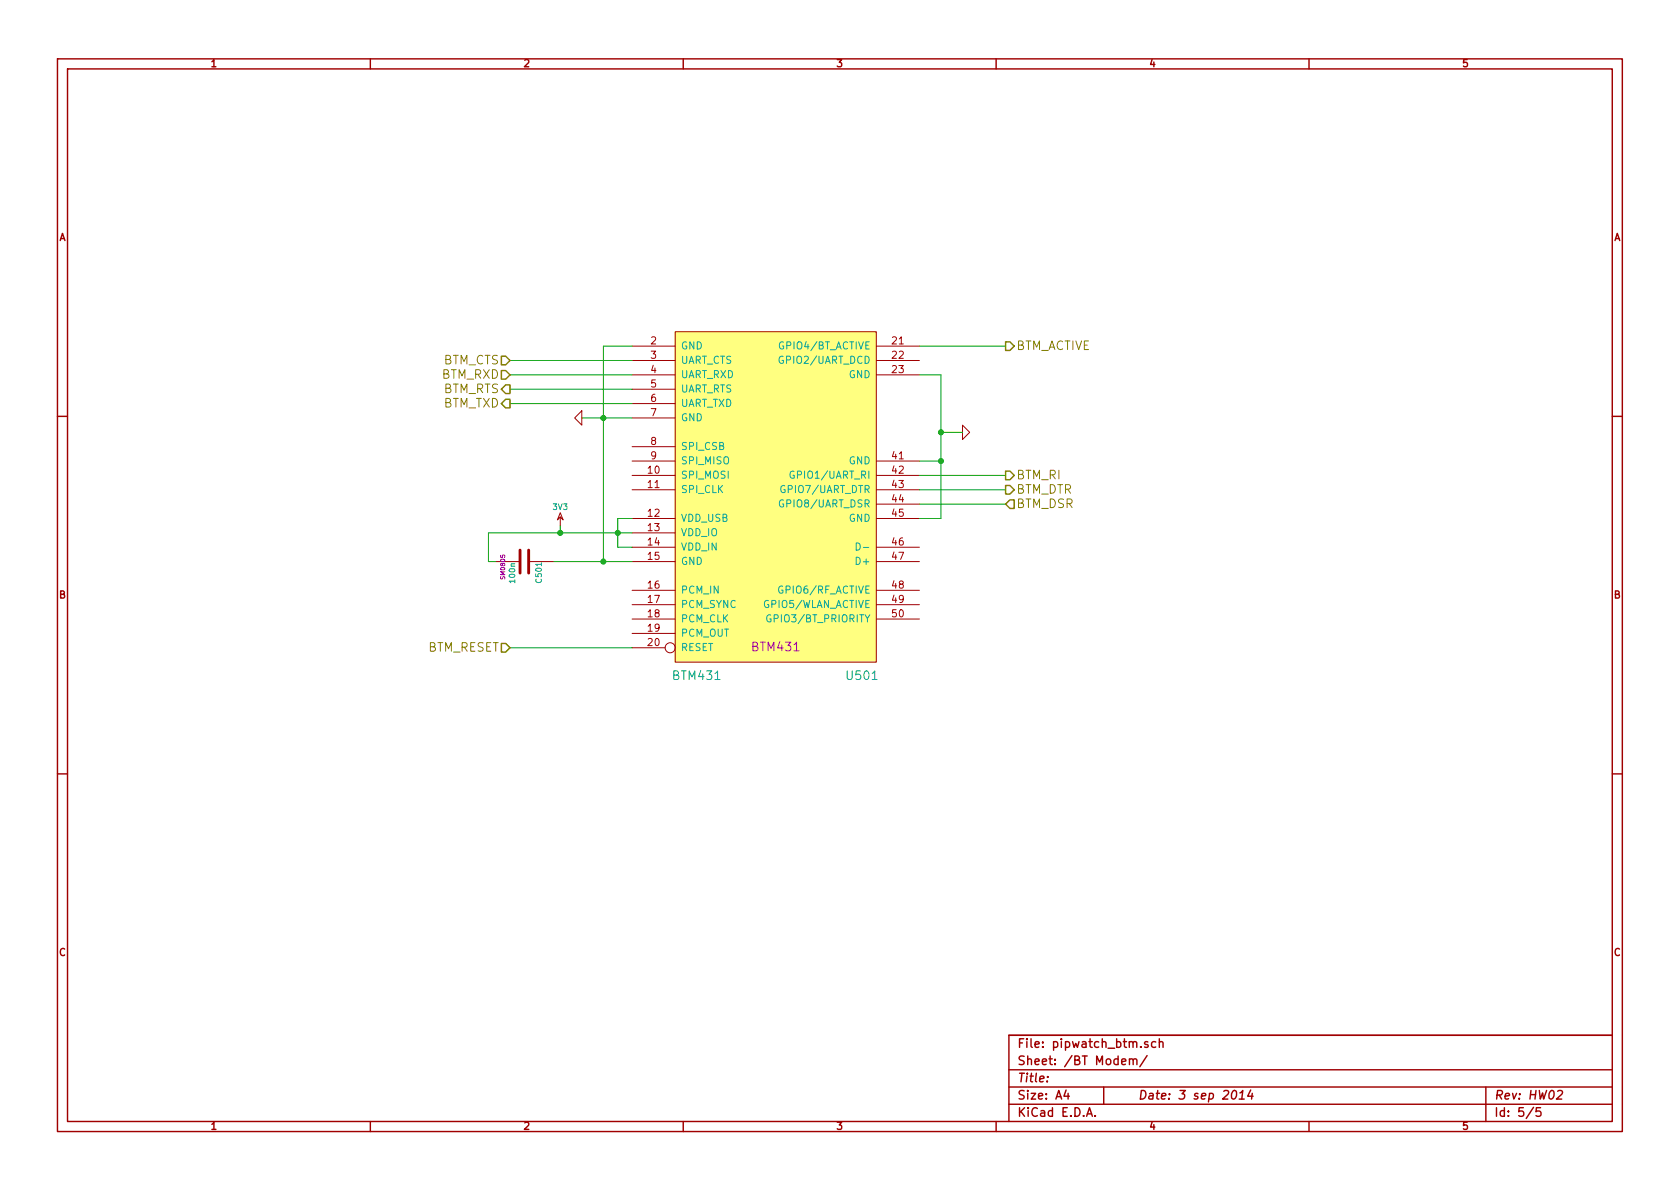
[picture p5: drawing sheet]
EESchema Schematic File Version 2
LIBS:power
LIBS:device
LIBS:transistors
LIBS:conn
LIBS:linear
LIBS:regul
LIBS:74xx
LIBS:cmos4000
LIBS:adc-dac
LIBS:memory
LIBS:xilinx
LIBS:special
LIBS:microcontrollers
LIBS:dsp
LIBS:microchip
LIBS:analog_switches
LIBS:motorola
LIBS:texas
LIBS:intel
LIBS:audio
LIBS:interface
LIBS:digital-audio
LIBS:philips
LIBS:display
LIBS:cypress
LIBS:siliconi
LIBS:opto
LIBS:atmel
LIBS:contrib
LIBS:valves
LIBS:74xgxx
LIBS:ac-dc
LIBS:brooktre
LIBS:cmos_ieee
LIBS:dc-dc
LIBS:elec-unifil
LIBS:Epcos-MKT
LIBS:ftdi
LIBS:gennum
LIBS:graphic
LIBS:hc11
LIBS:logo
LIBS:microchip1
LIBS:microchip_pic10mcu
LIBS:microchip_pic12mcu
LIBS:microchip_pic16mcu
LIBS:msp430
LIBS:nxp_armmcu
LIBS:powerint
LIBS:pspice
LIBS:references
LIBS:relays
LIBS:rfcom
LIBS:sensors
LIBS:stm8
LIBS:stm32
LIBS:supertex
LIBS:transf
LIBS:ttl_ieee
LIBS:video
LIBS:w_analog
LIBS:w_connectors
LIBS:w_device
LIBS:w_logic
LIBS:w_memory
LIBS:w_microcontrollers
LIBS:w_opto
LIBS:w_power
LIBS:w_relay
LIBS:w_rtx
LIBS:w_transistor
LIBS:w_vacuum
LIBS:stm32-extra
LIBS:open-project
LIBS:misc_pip
LIBS:misc_epd
LIBS:pipwatch_zero-cache
EELAYER 27 0
EELAYER END
$Descr A4 11693 8268
encoding utf-8
Sheet 5 5
Title ""
Date "3 sep 2014"
Rev "HW02"
Comp ""
Comment1 ""
Comment2 ""
Comment3 ""
Comment4 ""
$EndDescr
$Comp
L BTM431 U501
U 1 1
P 5400 4500
F 0 "U501" H 6000 4300 60  0000 C CNN
F 1 "BTM431" H 4850 4300 60  0000 C CNN
F 2 "BTM431" H 5400 4500 60  0000 C CNN
F 3 "" H 5400 4500 60  0000 C CNN
	1    5400 4500
	1    0    0    -1  
$EndComp
Wire Wire Line
	4400 2400 4200 2400
Wire Wire Line
	4200 2400 4200 3900
Wire Wire Line
	3850 3900 4400 3900
Wire Wire Line
	4050 2900 4400 2900
Connection ~ 4200 2900
Wire Wire Line
	6400 2600 6550 2600
Wire Wire Line
	6550 2600 6550 3600
Wire Wire Line
	6550 3200 6400 3200
Wire Wire Line
	6550 3600 6400 3600
Connection ~ 6550 3200
$Comp
L GND #PWR044
U 1 1
P 4050 2900
F 0 "#PWR044" H 4050 2900 30  0001 C CNN
F 1 "GND" H 4050 2830 30  0001 C CNN
F 2 "" H 4050 2900 60  0000 C CNN
F 3 "" H 4050 2900 60  0000 C CNN
	1    4050 2900
	0    1    1    0   
$EndComp
$Comp
L GND #PWR045
U 1 1
P 6700 3000
F 0 "#PWR045" H 6700 3000 30  0001 C CNN
F 1 "GND" H 6700 2930 30  0001 C CNN
F 2 "" H 6700 3000 60  0000 C CNN
F 3 "" H 6700 3000 60  0000 C CNN
	1    6700 3000
	0    -1   -1   0   
$EndComp
Wire Wire Line
	4300 3800 4400 3800
Wire Wire Line
	4300 3600 4300 3800
Wire Wire Line
	3400 3700 4400 3700
Wire Wire Line
	4400 3600 4300 3600
Connection ~ 4300 3700
$Comp
L 3V3 #PWR046
U 1 1
P 3900 3650
F 0 "#PWR046" H 3900 3750 40  0001 C CNN
F 1 "3V3" H 3900 3775 40  0000 C CNN
F 2 "" H 3900 3650 60  0000 C CNN
F 3 "" H 3900 3650 60  0000 C CNN
	1    3900 3650
	1    0    0    -1  
$EndComp
Wire Wire Line
	3900 3700 3900 3650
Wire Wire Line
	4400 2500 3550 2500
Wire Wire Line
	4400 2600 3550 2600
Wire Wire Line
	4400 2700 3550 2700
Wire Wire Line
	4400 2800 3550 2800
Wire Wire Line
	6400 2400 7000 2400
Wire Wire Line
	6400 3400 7000 3400
Wire Wire Line
	6400 3500 7000 3500
Text HLabel 3550 2500 0    60   Input ~ 0
BTM_CTS
Text HLabel 3550 2600 0    60   Input ~ 0
BTM_RXD
Text HLabel 3550 2700 0    60   Output ~ 0
BTM_RTS
Text HLabel 3550 2800 0    60   Output ~ 0
BTM_TXD
Text HLabel 7000 2400 2    60   Output ~ 0
BTM_ACTIVE
Text HLabel 7000 3400 2    60   Output ~ 0
BTM_DTR
Text HLabel 7000 3500 2    60   Input ~ 0
BTM_DSR
Wire Wire Line
	4400 4500 3550 4500
Text HLabel 3550 4500 0    60   Input ~ 0
BTM_RESET
Wire Wire Line
	6400 3300 7000 3300
Text HLabel 7000 3300 2    60   Output ~ 0
BTM_RI
$Comp
L C C501
U 1 1
P 3650 3900
F 0 "C501" H 3650 4000 40  0000 L CNN
F 1 "100n" H 3656 3815 40  0000 L CNN
F 2 "SM0805" H 3688 3750 30  0000 C CNN
F 3 "" H 3650 3900 60  0000 C CNN
	1    3650 3900
	0    1    1    0   
$EndComp
Connection ~ 4200 3900
Wire Wire Line
	3400 3700 3400 3900
Wire Wire Line
	3400 3900 3450 3900
Connection ~ 3900 3700
Wire Wire Line
	6700 3000 6550 3000
Connection ~ 6550 3000
$EndSCHEMATC
